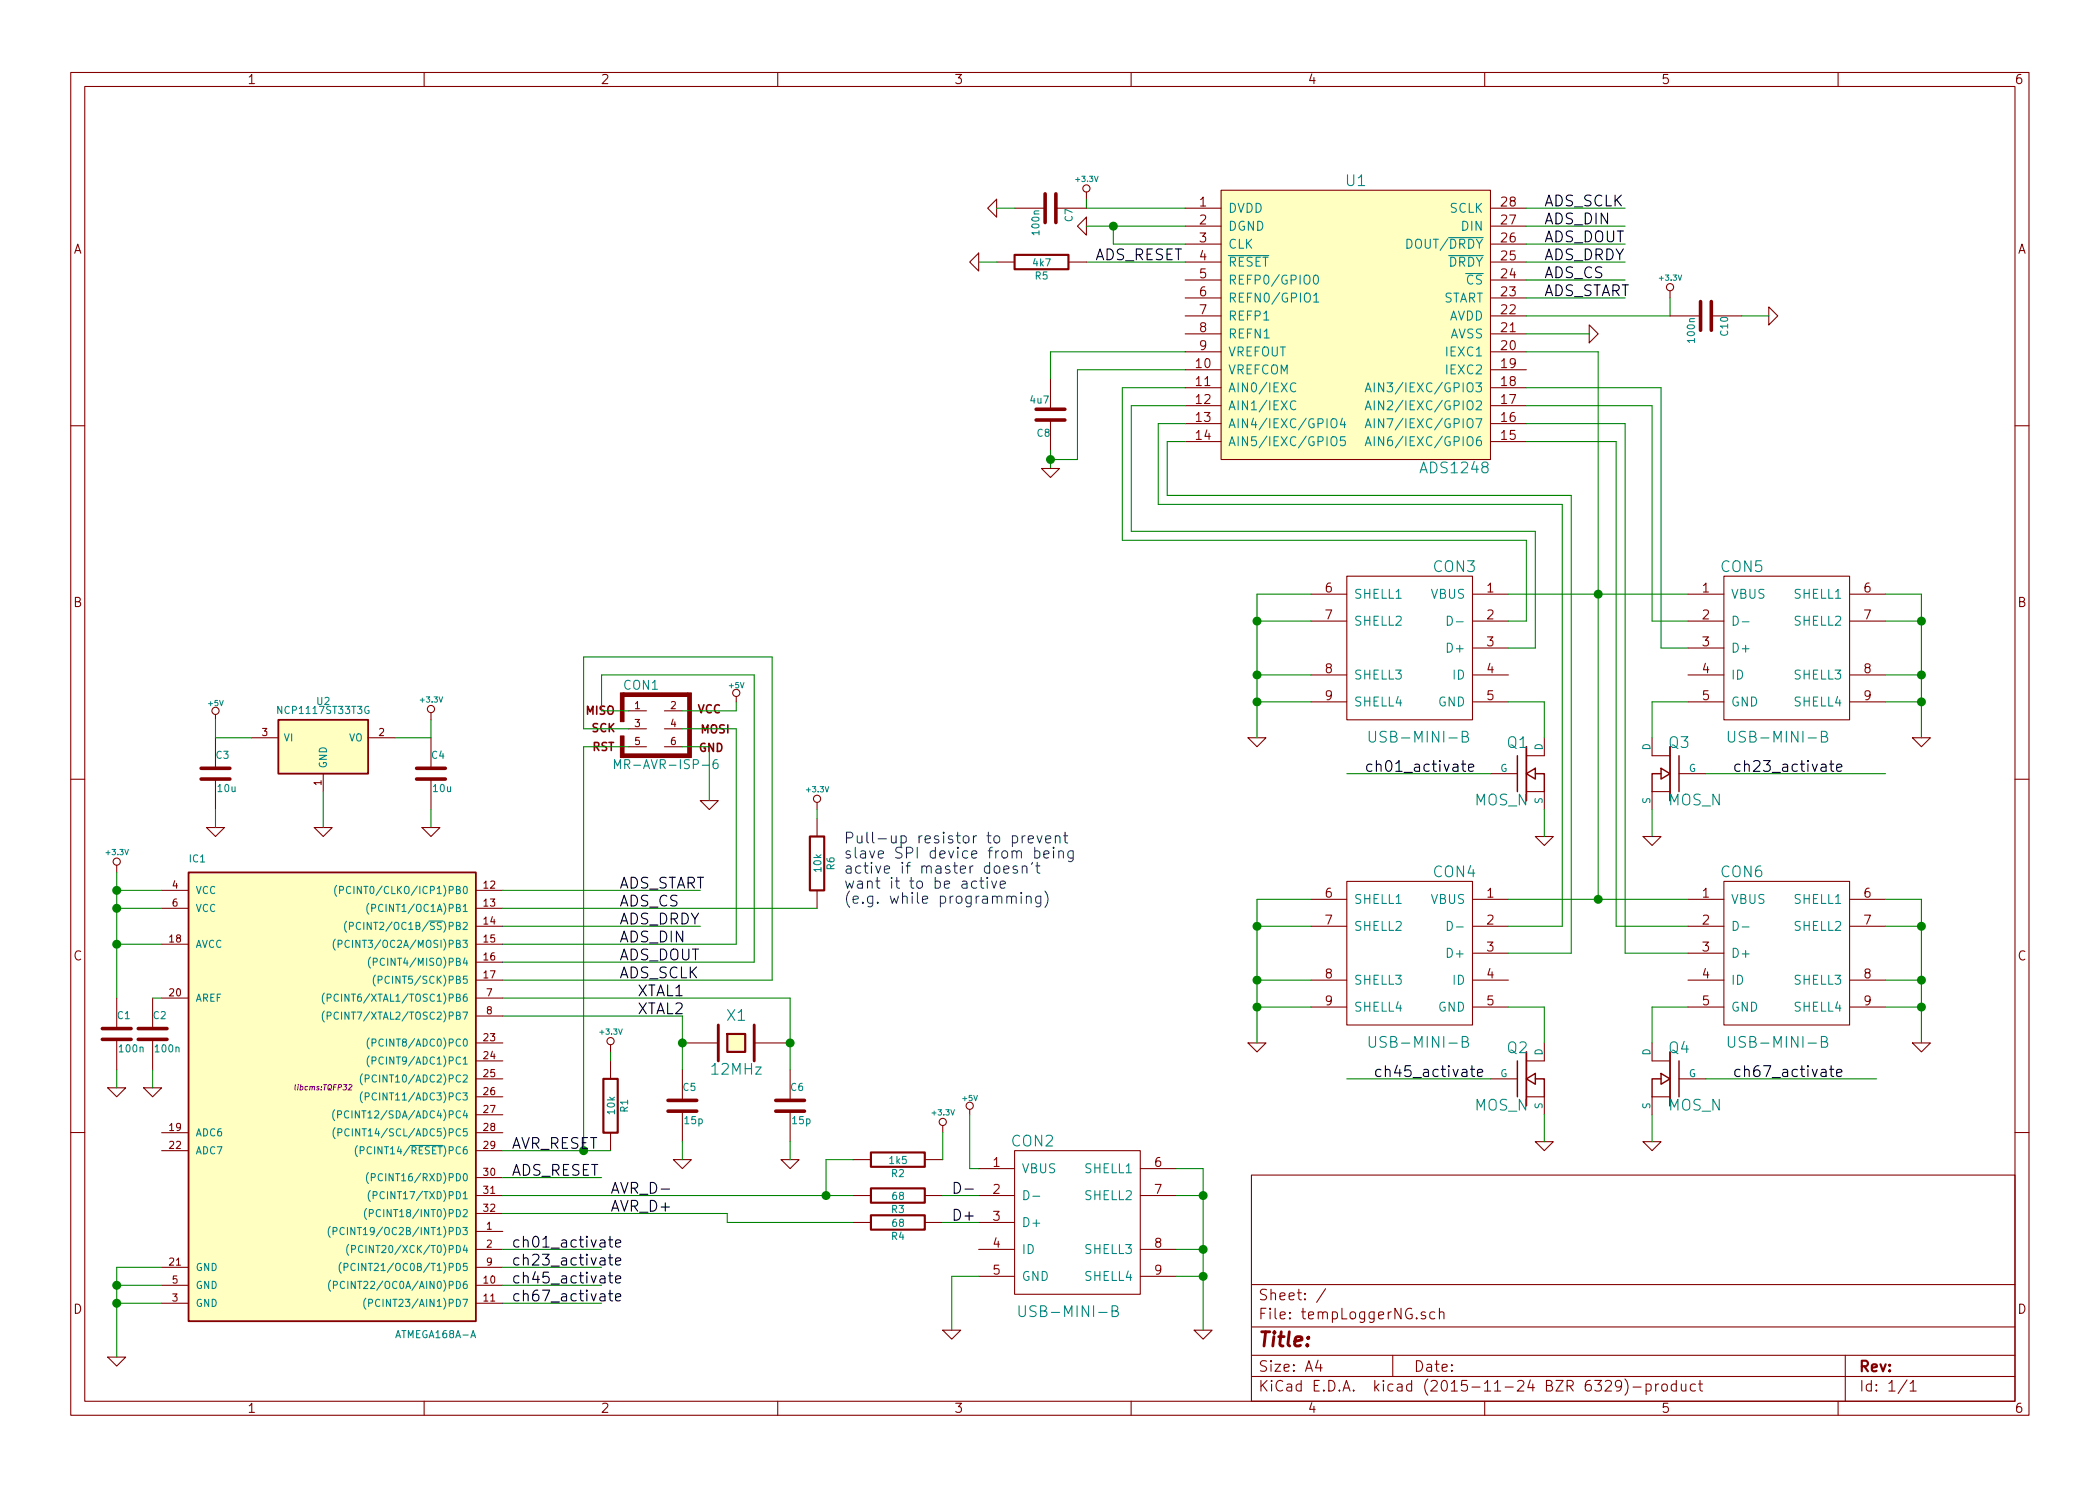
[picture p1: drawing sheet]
EESchema Schematic File Version 2
LIBS:power
LIBS:device
LIBS:transistors
LIBS:conn
LIBS:linear
LIBS:regul
LIBS:74xx
LIBS:cmos4000
LIBS:adc-dac
LIBS:memory
LIBS:xilinx
LIBS:microcontrollers
LIBS:dsp
LIBS:microchip
LIBS:analog_switches
LIBS:motorola
LIBS:texas
LIBS:intel
LIBS:audio
LIBS:interface
LIBS:digital-audio
LIBS:philips
LIBS:display
LIBS:cypress
LIBS:siliconi
LIBS:opto
LIBS:atmel
LIBS:contrib
LIBS:valves
LIBS:localsymbols
LIBS:tempLoggerNG-cache
EELAYER 25 0
EELAYER END
$Descr A4 11693 8268
encoding utf-8
Sheet 1 1
Title ""
Date ""
Rev ""
Comp ""
Comment1 ""
Comment2 ""
Comment3 ""
Comment4 ""
$EndDescr
$Comp
L ATMEGA168A-A IC1
U 1 1
P 1800 6050
F 0 "IC1" H 1050 7300 40  0000 L BNN
F 1 "ATMEGA168A-A" H 2200 4650 40  0000 L BNN
F 2 "libcms:TQFP32" H 1800 6050 30  0000 C CIN
F 3 "" H 1800 6050 60  0000 C CNN
	1    1800 6050
	1    0    0    -1  
$EndComp
$Comp
L ADS1248 U1
U 1 1
P 7600 1750
F 0 "U1" H 7550 2500 60  0000 C CNN
F 1 "ADS1248" H 8100 900 60  0000 C CNN
F 2 "Housings_SSOP:SSOP-28_5.3x10.2mm_Pitch0.65mm" H 7650 850 60  0001 C CNN
F 3 "" H 7650 850 60  0000 C CNN
	1    7600 1750
	1    0    0    -1  
$EndComp
$Comp
L CRYSTAL X1
U 1 1
P 4100 5800
F 0 "X1" H 4100 5950 60  0000 C CNN
F 1 "12MHz" H 4100 5650 60  0000 C CNN
F 2 "Crystals:Crystal_HC49-SD_SMD" H 4100 5800 60  0001 C CNN
F 3 "" H 4100 5800 60  0000 C CNN
	1    4100 5800
	1    0    0    -1  
$EndComp
$Comp
L C C5
U 1 1
P 3800 6150
F 0 "C5" H 3800 6250 40  0000 L CNN
F 1 "15p" H 3806 6065 40  0000 L CNN
F 2 "Capacitors_SMD:C_0805_HandSoldering" H 3838 6000 30  0001 C CNN
F 3 "" H 3800 6150 60  0000 C CNN
	1    3800 6150
	1    0    0    -1  
$EndComp
$Comp
L C C6
U 1 1
P 4400 6150
F 0 "C6" H 4400 6250 40  0000 L CNN
F 1 "15p" H 4406 6065 40  0000 L CNN
F 2 "Capacitors_SMD:C_0805_HandSoldering" H 4438 6000 30  0001 C CNN
F 3 "" H 4400 6150 60  0000 C CNN
	1    4400 6150
	1    0    0    -1  
$EndComp
Wire Wire Line
	2800 5650 3800 5650
Connection ~ 3800 5800
Wire Wire Line
	2800 5550 4400 5550
Connection ~ 4400 5800
$Comp
L GND #PWR01
U 1 1
P 3800 6450
F 0 "#PWR01" H 3800 6450 30  0001 C CNN
F 1 "GND" H 3800 6380 30  0001 C CNN
F 2 "" H 3800 6450 60  0000 C CNN
F 3 "" H 3800 6450 60  0000 C CNN
	1    3800 6450
	1    0    0    -1  
$EndComp
$Comp
L GND #PWR02
U 1 1
P 4400 6450
F 0 "#PWR02" H 4400 6450 30  0001 C CNN
F 1 "GND" H 4400 6380 30  0001 C CNN
F 2 "" H 4400 6450 60  0000 C CNN
F 3 "" H 4400 6450 60  0000 C CNN
	1    4400 6450
	1    0    0    -1  
$EndComp
Wire Wire Line
	3800 6450 3800 6350
Wire Wire Line
	4400 6450 4400 6350
$Comp
L MR-AVR-ISP-6 CON1
U 1 1
P 3650 4050
F 0 "CON1" H 3570 4290 50  0000 C CNN
F 1 "MR-AVR-ISP-6" H 3410 3820 50  0000 L BNN
F 2 "Pin_Headers:Pin_Header_Straight_2x03" V 3130 4090 50  0001 C CNN
F 3 "" H 3650 4050 60  0000 C CNN
	1    3650 4050
	1    0    0    -1  
$EndComp
Wire Wire Line
	2800 5250 4100 5250
Wire Wire Line
	4100 5250 4100 4050
Wire Wire Line
	4100 4050 3800 4050
Wire Wire Line
	3500 3950 3350 3950
Wire Wire Line
	3350 3950 3350 3750
Wire Wire Line
	3350 3750 4200 3750
Wire Wire Line
	4200 3750 4200 5350
Wire Wire Line
	4200 5350 2800 5350
Wire Wire Line
	3500 4050 3250 4050
Wire Wire Line
	3250 4050 3250 3650
Wire Wire Line
	3250 3650 4300 3650
Wire Wire Line
	4300 3650 4300 5450
Wire Wire Line
	4300 5450 2800 5450
$Comp
L +3.3V #PWR03
U 1 1
P 3400 5850
F 0 "#PWR03" H 3400 5810 30  0001 C CNN
F 1 "+3.3V" H 3400 5960 30  0000 C CNN
F 2 "" H 3400 5850 60  0000 C CNN
F 3 "" H 3400 5850 60  0000 C CNN
	1    3400 5850
	1    0    0    -1  
$EndComp
$Comp
L R R1
U 1 1
P 3400 6150
F 0 "R1" V 3480 6150 40  0000 C CNN
F 1 "10k" V 3407 6151 40  0000 C CNN
F 2 "Resistors_SMD:R_0805_HandSoldering" V 3330 6150 30  0001 C CNN
F 3 "" H 3400 6150 30  0000 C CNN
	1    3400 6150
	1    0    0    -1  
$EndComp
Wire Wire Line
	3400 5900 3400 5850
Wire Wire Line
	2800 6400 3400 6400
Wire Wire Line
	3500 4150 3250 4150
Wire Wire Line
	3250 4150 3250 6400
Connection ~ 3250 6400
$Comp
L GND #PWR04
U 1 1
P 3950 4450
F 0 "#PWR04" H 3950 4450 30  0001 C CNN
F 1 "GND" H 3950 4380 30  0001 C CNN
F 2 "" H 3950 4450 60  0000 C CNN
F 3 "" H 3950 4450 60  0000 C CNN
	1    3950 4450
	1    0    0    -1  
$EndComp
Wire Wire Line
	3800 4150 3950 4150
Wire Wire Line
	3950 4150 3950 4450
$Comp
L +5V #PWR05
U 1 1
P 4100 3900
F 0 "#PWR05" H 4100 3990 20  0001 C CNN
F 1 "+5V" H 4100 3990 30  0000 C CNN
F 2 "" H 4100 3900 60  0000 C CNN
F 3 "" H 4100 3900 60  0000 C CNN
	1    4100 3900
	1    0    0    -1  
$EndComp
Wire Wire Line
	3800 3950 4100 3950
Wire Wire Line
	4100 3950 4100 3900
$Comp
L NCP1117ST33T3G U2
U 1 1
P 1800 4150
F 0 "U2" H 1800 4400 40  0000 C CNN
F 1 "NCP1117ST33T3G" H 1800 4350 40  0000 C CNN
F 2 "SMD_Packages:SOT-223" H 1800 4150 60  0001 C CNN
F 3 "" H 1800 4150 60  0000 C CNN
	1    1800 4150
	1    0    0    -1  
$EndComp
$Comp
L +5V #PWR06
U 1 1
P 1200 4000
F 0 "#PWR06" H 1200 4090 20  0001 C CNN
F 1 "+5V" H 1200 4090 30  0000 C CNN
F 2 "" H 1200 4000 60  0000 C CNN
F 3 "" H 1200 4000 60  0000 C CNN
	1    1200 4000
	1    0    0    -1  
$EndComp
$Comp
L +3.3V #PWR07
U 1 1
P 2400 4000
F 0 "#PWR07" H 2400 3960 30  0001 C CNN
F 1 "+3.3V" H 2400 4110 30  0000 C CNN
F 2 "" H 2400 4000 60  0000 C CNN
F 3 "" H 2400 4000 60  0000 C CNN
	1    2400 4000
	1    0    0    -1  
$EndComp
$Comp
L C C3
U 1 1
P 1200 4300
F 0 "C3" H 1200 4400 40  0000 L CNN
F 1 "10u" H 1206 4215 40  0000 L CNN
F 2 "Capacitors_SMD:C_0805_HandSoldering" H 1238 4150 30  0001 C CNN
F 3 "" H 1200 4300 60  0000 C CNN
	1    1200 4300
	1    0    0    -1  
$EndComp
$Comp
L C C4
U 1 1
P 2400 4300
F 0 "C4" H 2400 4400 40  0000 L CNN
F 1 "10u" H 2406 4215 40  0000 L CNN
F 2 "Capacitors_SMD:C_0805_HandSoldering" H 2438 4150 30  0001 C CNN
F 3 "" H 2400 4300 60  0000 C CNN
	1    2400 4300
	1    0    0    -1  
$EndComp
$Comp
L GND #PWR08
U 1 1
P 1200 4600
F 0 "#PWR08" H 1200 4600 30  0001 C CNN
F 1 "GND" H 1200 4530 30  0001 C CNN
F 2 "" H 1200 4600 60  0000 C CNN
F 3 "" H 1200 4600 60  0000 C CNN
	1    1200 4600
	1    0    0    -1  
$EndComp
$Comp
L GND #PWR09
U 1 1
P 1800 4600
F 0 "#PWR09" H 1800 4600 30  0001 C CNN
F 1 "GND" H 1800 4530 30  0001 C CNN
F 2 "" H 1800 4600 60  0000 C CNN
F 3 "" H 1800 4600 60  0000 C CNN
	1    1800 4600
	1    0    0    -1  
$EndComp
$Comp
L GND #PWR010
U 1 1
P 2400 4600
F 0 "#PWR010" H 2400 4600 30  0001 C CNN
F 1 "GND" H 2400 4530 30  0001 C CNN
F 2 "" H 2400 4600 60  0000 C CNN
F 3 "" H 2400 4600 60  0000 C CNN
	1    2400 4600
	1    0    0    -1  
$EndComp
Wire Wire Line
	1800 4600 1800 4400
Wire Wire Line
	1200 4000 1200 4100
Wire Wire Line
	1200 4100 1400 4100
Wire Wire Line
	1200 4600 1200 4500
Wire Wire Line
	2400 4600 2400 4500
Wire Wire Line
	2200 4100 2400 4100
Wire Wire Line
	2400 4100 2400 4000
$Comp
L USB-MINI-B CON2
U 1 1
P 6000 6800
F 0 "CON2" H 5750 7250 60  0000 C CNN
F 1 "USB-MINI-B" H 5950 6300 60  0000 C CNN
F 2 "localfootprints:USB_Mini-B" H 6000 6800 60  0001 C CNN
F 3 "" H 6000 6800 60  0000 C CNN
	1    6000 6800
	1    0    0    -1  
$EndComp
$Comp
L R R4
U 1 1
P 5000 6800
F 0 "R4" V 5080 6800 40  0000 C CNN
F 1 "68" V 5007 6801 40  0000 C CNN
F 2 "Resistors_SMD:R_0805_HandSoldering" V 4930 6800 30  0001 C CNN
F 3 "" H 5000 6800 30  0000 C CNN
	1    5000 6800
	0    1    1    0   
$EndComp
$Comp
L R R3
U 1 1
P 5000 6650
F 0 "R3" V 5080 6650 40  0000 C CNN
F 1 "68" V 5007 6651 40  0000 C CNN
F 2 "Resistors_SMD:R_0805_HandSoldering" V 4930 6650 30  0001 C CNN
F 3 "" H 5000 6650 30  0000 C CNN
	1    5000 6650
	0    1    1    0   
$EndComp
Wire Wire Line
	4050 6800 4750 6800
Wire Wire Line
	2800 6650 4750 6650
Wire Wire Line
	5250 6650 5450 6650
Wire Wire Line
	5250 6800 5450 6800
$Comp
L +5V #PWR011
U 1 1
P 5400 6200
F 0 "#PWR011" H 5400 6290 20  0001 C CNN
F 1 "+5V" H 5400 6290 30  0000 C CNN
F 2 "" H 5400 6200 60  0000 C CNN
F 3 "" H 5400 6200 60  0000 C CNN
	1    5400 6200
	1    0    0    -1  
$EndComp
Wire Wire Line
	5450 6500 5400 6500
Wire Wire Line
	5400 6500 5400 6200
$Comp
L +3.3V #PWR012
U 1 1
P 5250 6300
F 0 "#PWR012" H 5250 6260 30  0001 C CNN
F 1 "+3.3V" H 5250 6410 30  0000 C CNN
F 2 "" H 5250 6300 60  0000 C CNN
F 3 "" H 5250 6300 60  0000 C CNN
	1    5250 6300
	1    0    0    -1  
$EndComp
$Comp
L R R2
U 1 1
P 5000 6450
F 0 "R2" V 5080 6450 40  0000 C CNN
F 1 "1k5" V 5007 6451 40  0000 C CNN
F 2 "Resistors_SMD:R_0805_HandSoldering" V 4930 6450 30  0001 C CNN
F 3 "" H 5000 6450 30  0000 C CNN
	1    5000 6450
	0    1    1    0   
$EndComp
Wire Wire Line
	5250 6450 5250 6300
Wire Wire Line
	4600 6650 4600 6450
Connection ~ 4600 6650
$Comp
L GND #PWR013
U 1 1
P 6700 7400
F 0 "#PWR013" H 6700 7400 30  0001 C CNN
F 1 "GND" H 6700 7330 30  0001 C CNN
F 2 "" H 6700 7400 60  0000 C CNN
F 3 "" H 6700 7400 60  0000 C CNN
	1    6700 7400
	1    0    0    -1  
$EndComp
$Comp
L GND #PWR014
U 1 1
P 5300 7400
F 0 "#PWR014" H 5300 7400 30  0001 C CNN
F 1 "GND" H 5300 7330 30  0001 C CNN
F 2 "" H 5300 7400 60  0000 C CNN
F 3 "" H 5300 7400 60  0000 C CNN
	1    5300 7400
	1    0    0    -1  
$EndComp
Wire Wire Line
	5300 7400 5300 7100
Wire Wire Line
	5300 7100 5450 7100
Wire Wire Line
	6700 6500 6700 7400
Wire Wire Line
	6700 6500 6550 6500
Wire Wire Line
	6550 6650 6700 6650
Connection ~ 6700 6650
Wire Wire Line
	6550 6950 6700 6950
Connection ~ 6700 6950
Wire Wire Line
	6550 7100 6700 7100
Connection ~ 6700 7100
$Comp
L GND #PWR015
U 1 1
P 650 7550
F 0 "#PWR015" H 650 7550 30  0001 C CNN
F 1 "GND" H 650 7480 30  0001 C CNN
F 2 "" H 650 7550 60  0000 C CNN
F 3 "" H 650 7550 60  0000 C CNN
	1    650  7550
	1    0    0    -1  
$EndComp
Wire Wire Line
	650  7050 650  7550
Wire Wire Line
	650  7050 900  7050
Wire Wire Line
	650  7150 900  7150
Connection ~ 650  7150
Wire Wire Line
	650  7250 900  7250
Connection ~ 650  7250
$Comp
L +3.3V #PWR016
U 1 1
P 650 4850
F 0 "#PWR016" H 650 4810 30  0001 C CNN
F 1 "+3.3V" H 650 4960 30  0000 C CNN
F 2 "" H 650 4850 60  0000 C CNN
F 3 "" H 650 4850 60  0000 C CNN
	1    650  4850
	1    0    0    -1  
$EndComp
Wire Wire Line
	650  5050 900  5050
Wire Wire Line
	650  4850 650  5550
Wire Wire Line
	900  4950 650  4950
Connection ~ 650  5050
Wire Wire Line
	650  5250 900  5250
$Comp
L GND #PWR017
U 1 1
P 650 6050
F 0 "#PWR017" H 650 6050 30  0001 C CNN
F 1 "GND" H 650 5980 30  0001 C CNN
F 2 "" H 650 6050 60  0000 C CNN
F 3 "" H 650 6050 60  0000 C CNN
	1    650  6050
	1    0    0    -1  
$EndComp
$Comp
L GND #PWR018
U 1 1
P 850 6050
F 0 "#PWR018" H 850 6050 30  0001 C CNN
F 1 "GND" H 850 5980 30  0001 C CNN
F 2 "" H 850 6050 60  0000 C CNN
F 3 "" H 850 6050 60  0000 C CNN
	1    850  6050
	1    0    0    -1  
$EndComp
$Comp
L C C2
U 1 1
P 850 5750
F 0 "C2" H 850 5850 40  0000 L CNN
F 1 "100n" H 856 5665 40  0000 L CNN
F 2 "Capacitors_SMD:C_0805_HandSoldering" H 888 5600 30  0001 C CNN
F 3 "" H 850 5750 60  0000 C CNN
	1    850  5750
	1    0    0    -1  
$EndComp
$Comp
L C C1
U 1 1
P 650 5750
F 0 "C1" H 650 5850 40  0000 L CNN
F 1 "100n" H 656 5665 40  0000 L CNN
F 2 "Capacitors_SMD:C_0805_HandSoldering" H 688 5600 30  0001 C CNN
F 3 "" H 650 5750 60  0000 C CNN
	1    650  5750
	1    0    0    -1  
$EndComp
Wire Wire Line
	850  6050 850  5950
Wire Wire Line
	650  6050 650  5950
Connection ~ 650  5250
Wire Wire Line
	850  5550 900  5550
Wire Wire Line
	3800 5650 3800 5950
Wire Wire Line
	4400 5550 4400 5950
Wire Wire Line
	4600 6450 4750 6450
Connection ~ 650  4950
Wire Wire Line
	8500 1650 9050 1650
Text Label 8600 1650 0    60   ~ 0
ADS_START
Text Label 6100 1450 0    60   ~ 0
ADS_RESET
Wire Wire Line
	6600 1450 6050 1450
Wire Wire Line
	2800 6750 4050 6750
Wire Wire Line
	4050 6750 4050 6800
$Comp
L +3.3V #PWR019
U 1 1
P 6050 1100
F 0 "#PWR019" H 6050 1060 30  0001 C CNN
F 1 "+3.3V" H 6050 1210 30  0000 C CNN
F 2 "" H 6050 1100 60  0000 C CNN
F 3 "" H 6050 1100 60  0000 C CNN
	1    6050 1100
	1    0    0    -1  
$EndComp
Wire Wire Line
	6600 1150 6050 1150
Wire Wire Line
	6050 1150 6050 1100
$Comp
L GND #PWR020
U 1 1
P 6050 1250
F 0 "#PWR020" H 6050 1250 30  0001 C CNN
F 1 "GND" H 6050 1180 30  0001 C CNN
F 2 "" H 6050 1250 60  0000 C CNN
F 3 "" H 6050 1250 60  0000 C CNN
	1    6050 1250
	0    1    1    0   
$EndComp
Wire Wire Line
	6600 1250 6050 1250
$Comp
L +3.3V #PWR021
U 1 1
P 9300 1650
F 0 "#PWR021" H 9300 1610 30  0001 C CNN
F 1 "+3.3V" H 9300 1760 30  0000 C CNN
F 2 "" H 9300 1650 60  0000 C CNN
F 3 "" H 9300 1650 60  0000 C CNN
	1    9300 1650
	1    0    0    -1  
$EndComp
Wire Wire Line
	8500 1750 9300 1750
Wire Wire Line
	9300 1750 9300 1650
$Comp
L GND #PWR022
U 1 1
P 8850 1850
F 0 "#PWR022" H 8850 1850 30  0001 C CNN
F 1 "GND" H 8850 1780 30  0001 C CNN
F 2 "" H 8850 1850 60  0000 C CNN
F 3 "" H 8850 1850 60  0000 C CNN
	1    8850 1850
	0    -1   -1   0   
$EndComp
Wire Wire Line
	8850 1850 8500 1850
$Comp
L C C10
U 1 1
P 9500 1750
F 0 "C10" H 9500 1850 40  0000 L CNN
F 1 "100n" H 9506 1665 40  0000 L CNN
F 2 "Capacitors_SMD:C_0805_HandSoldering" H 9538 1600 30  0001 C CNN
F 3 "" H 9500 1750 60  0000 C CNN
	1    9500 1750
	0    1    1    0   
$EndComp
$Comp
L GND #PWR023
U 1 1
P 9850 1750
F 0 "#PWR023" H 9850 1750 30  0001 C CNN
F 1 "GND" H 9850 1680 30  0001 C CNN
F 2 "" H 9850 1750 60  0000 C CNN
F 3 "" H 9850 1750 60  0000 C CNN
	1    9850 1750
	0    -1   -1   0   
$EndComp
Wire Wire Line
	9700 1750 9850 1750
$Comp
L C C7
U 1 1
P 5850 1150
F 0 "C7" H 5850 1250 40  0000 L CNN
F 1 "100n" H 5856 1065 40  0000 L CNN
F 2 "Capacitors_SMD:C_0805_HandSoldering" H 5888 1000 30  0001 C CNN
F 3 "" H 5850 1150 60  0000 C CNN
	1    5850 1150
	0    1    1    0   
$EndComp
$Comp
L GND #PWR024
U 1 1
P 5550 1150
F 0 "#PWR024" H 5550 1150 30  0001 C CNN
F 1 "GND" H 5550 1080 30  0001 C CNN
F 2 "" H 5550 1150 60  0000 C CNN
F 3 "" H 5550 1150 60  0000 C CNN
	1    5550 1150
	0    1    1    0   
$EndComp
Wire Wire Line
	5650 1150 5550 1150
$Comp
L GND #PWR025
U 1 1
P 5450 1450
F 0 "#PWR025" H 5450 1450 30  0001 C CNN
F 1 "GND" H 5450 1380 30  0001 C CNN
F 2 "" H 5450 1450 60  0000 C CNN
F 3 "" H 5450 1450 60  0000 C CNN
	1    5450 1450
	0    1    1    0   
$EndComp
$Comp
L R R5
U 1 1
P 5800 1450
F 0 "R5" V 5880 1450 40  0000 C CNN
F 1 "4k7" V 5807 1451 40  0000 C CNN
F 2 "Resistors_SMD:R_0805_HandSoldering" V 5730 1450 30  0001 C CNN
F 3 "" H 5800 1450 30  0000 C CNN
	1    5800 1450
	0    1    1    0   
$EndComp
Wire Wire Line
	5450 1450 5550 1450
Text Label 3400 6650 0    60   ~ 0
AVR_D-
Text Label 3400 6750 0    60   ~ 0
AVR_D+
Text Label 5300 6650 0    60   ~ 0
D-
Text Label 5300 6800 0    60   ~ 0
D+
Text Label 2850 6400 0    60   ~ 0
AVR_RESET
Text Label 3550 5550 0    60   ~ 0
XTAL1
Text Label 3550 5650 0    60   ~ 0
XTAL2
Wire Wire Line
	8500 1550 9050 1550
Text Label 8600 1550 0    60   ~ 0
ADS_CS
Wire Wire Line
	2800 4950 3900 4950
Wire Wire Line
	2800 5050 4550 5050
Wire Wire Line
	2800 5150 3900 5150
Text Label 3450 5050 0    60   ~ 0
ADS_CS
Text Label 3450 4950 0    60   ~ 0
ADS_START
Wire Wire Line
	6600 1350 6200 1350
Text Label 8600 1150 0    60   ~ 0
ADS_SCLK
Wire Wire Line
	8500 1250 9050 1250
Wire Wire Line
	8500 1350 9050 1350
Wire Wire Line
	8500 1450 9050 1450
Text Label 8600 1450 0    60   ~ 0
ADS_DRDY
Text Label 8600 1350 0    60   ~ 0
ADS_DOUT
Text Label 8600 1250 0    60   ~ 0
ADS_DIN
Text Label 3450 5250 0    60   ~ 0
ADS_DIN
Text Label 3450 5350 0    60   ~ 0
ADS_DOUT
Text Label 3450 5150 0    60   ~ 0
ADS_DRDY
$Comp
L USB-MINI-B CON5
U 1 1
P 9950 3600
F 0 "CON5" H 9700 4050 60  0000 C CNN
F 1 "USB-MINI-B" H 9900 3100 60  0000 C CNN
F 2 "localfootprints:USB_Mini-B" H 9950 3600 60  0001 C CNN
F 3 "" H 9950 3600 60  0000 C CNN
	1    9950 3600
	1    0    0    -1  
$EndComp
Wire Wire Line
	8500 1950 8900 1950
$Comp
L USB-MINI-B CON6
U 1 1
P 9950 5300
F 0 "CON6" H 9700 5750 60  0000 C CNN
F 1 "USB-MINI-B" H 9900 4800 60  0000 C CNN
F 2 "localfootprints:USB_Mini-B" H 9950 5300 60  0001 C CNN
F 3 "" H 9950 5300 60  0000 C CNN
	1    9950 5300
	1    0    0    -1  
$EndComp
$Comp
L USB-MINI-B CON3
U 1 1
P 7850 3600
F 0 "CON3" H 7600 4050 60  0000 C CNN
F 1 "USB-MINI-B" H 7800 3100 60  0000 C CNN
F 2 "localfootprints:USB_Mini-B" H 7850 3600 60  0001 C CNN
F 3 "" H 7850 3600 60  0000 C CNN
	1    7850 3600
	-1   0    0    -1  
$EndComp
$Comp
L USB-MINI-B CON4
U 1 1
P 7850 5300
F 0 "CON4" H 7600 5750 60  0000 C CNN
F 1 "USB-MINI-B" H 7800 4800 60  0000 C CNN
F 2 "localfootprints:USB_Mini-B" H 7850 5300 60  0001 C CNN
F 3 "" H 7850 5300 60  0000 C CNN
	1    7850 5300
	-1   0    0    -1  
$EndComp
Wire Wire Line
	8400 3300 9400 3300
Connection ~ 8900 3300
Wire Wire Line
	8400 5000 9400 5000
Connection ~ 8900 5000
$Comp
L MOS_N Q1
U 1 1
P 8500 4300
F 0 "Q1" H 8510 4470 60  0000 R CNN
F 1 "MOS_N" H 8510 4150 60  0000 R CNN
F 2 "localfootprints:SOT-23_GSD_Handsoldering" H 8500 4300 60  0001 C CNN
F 3 "" H 8500 4300 60  0000 C CNN
	1    8500 4300
	1    0    0    -1  
$EndComp
$Comp
L MOS_N Q2
U 1 1
P 8500 6000
F 0 "Q2" H 8510 6170 60  0000 R CNN
F 1 "MOS_N" H 8510 5850 60  0000 R CNN
F 2 "localfootprints:SOT-23_GSD_Handsoldering" H 8500 6000 60  0001 C CNN
F 3 "" H 8500 6000 60  0000 C CNN
	1    8500 6000
	1    0    0    -1  
$EndComp
$Comp
L MOS_N Q4
U 1 1
P 9300 6000
F 0 "Q4" H 9310 6170 60  0000 R CNN
F 1 "MOS_N" H 9310 5850 60  0000 R CNN
F 2 "localfootprints:SOT-23_GSD_Handsoldering" H 9300 6000 60  0001 C CNN
F 3 "" H 9300 6000 60  0000 C CNN
	1    9300 6000
	-1   0    0    -1  
$EndComp
$Comp
L MOS_N Q3
U 1 1
P 9300 4300
F 0 "Q3" H 9310 4470 60  0000 R CNN
F 1 "MOS_N" H 9310 4150 60  0000 R CNN
F 2 "localfootprints:SOT-23_GSD_Handsoldering" H 9300 4300 60  0001 C CNN
F 3 "" H 9300 4300 60  0000 C CNN
	1    9300 4300
	-1   0    0    -1  
$EndComp
$Comp
L GND #PWR026
U 1 1
P 8600 4650
F 0 "#PWR026" H 8600 4650 30  0001 C CNN
F 1 "GND" H 8600 4580 30  0001 C CNN
F 2 "" H 8600 4650 60  0000 C CNN
F 3 "" H 8600 4650 60  0000 C CNN
	1    8600 4650
	1    0    0    -1  
$EndComp
$Comp
L GND #PWR027
U 1 1
P 9200 4650
F 0 "#PWR027" H 9200 4650 30  0001 C CNN
F 1 "GND" H 9200 4580 30  0001 C CNN
F 2 "" H 9200 4650 60  0000 C CNN
F 3 "" H 9200 4650 60  0000 C CNN
	1    9200 4650
	1    0    0    -1  
$EndComp
$Comp
L GND #PWR028
U 1 1
P 9200 6350
F 0 "#PWR028" H 9200 6350 30  0001 C CNN
F 1 "GND" H 9200 6280 30  0001 C CNN
F 2 "" H 9200 6350 60  0000 C CNN
F 3 "" H 9200 6350 60  0000 C CNN
	1    9200 6350
	1    0    0    -1  
$EndComp
$Comp
L GND #PWR029
U 1 1
P 8600 6350
F 0 "#PWR029" H 8600 6350 30  0001 C CNN
F 1 "GND" H 8600 6280 30  0001 C CNN
F 2 "" H 8600 6350 60  0000 C CNN
F 3 "" H 8600 6350 60  0000 C CNN
	1    8600 6350
	1    0    0    -1  
$EndComp
Wire Wire Line
	8600 6350 8600 6200
Wire Wire Line
	9200 6350 9200 6200
Wire Wire Line
	9200 5800 9200 5600
Wire Wire Line
	9200 5600 9400 5600
Wire Wire Line
	8600 5800 8600 5600
Wire Wire Line
	8600 5600 8400 5600
Wire Wire Line
	8600 4650 8600 4500
Wire Wire Line
	9200 4650 9200 4500
Wire Wire Line
	9200 4100 9200 3900
Wire Wire Line
	9200 3900 9400 3900
Wire Wire Line
	8600 4100 8600 3900
Wire Wire Line
	8600 3900 8400 3900
Wire Wire Line
	8400 3450 8500 3450
Wire Wire Line
	8500 3450 8500 3000
Wire Wire Line
	8500 3000 6250 3000
Wire Wire Line
	6250 3000 6250 2150
Wire Wire Line
	6250 2150 6600 2150
Wire Wire Line
	8400 3600 8550 3600
Wire Wire Line
	8550 3600 8550 2950
Wire Wire Line
	8550 2950 6300 2950
Wire Wire Line
	6300 2950 6300 2250
Wire Wire Line
	6300 2250 6600 2250
Wire Wire Line
	8400 5150 8700 5150
Wire Wire Line
	8700 5150 8700 2800
Wire Wire Line
	8700 2800 6450 2800
Wire Wire Line
	6450 2800 6450 2350
Wire Wire Line
	6450 2350 6600 2350
Wire Wire Line
	8400 5300 8750 5300
Wire Wire Line
	8750 5300 8750 2750
Wire Wire Line
	8750 2750 6500 2750
Wire Wire Line
	6500 2750 6500 2450
Wire Wire Line
	6500 2450 6600 2450
Wire Wire Line
	9400 3450 9200 3450
Wire Wire Line
	9200 3450 9200 2250
Wire Wire Line
	9200 2250 8500 2250
Wire Wire Line
	9400 3600 9250 3600
Wire Wire Line
	9250 3600 9250 2150
Wire Wire Line
	9250 2150 8500 2150
Wire Wire Line
	9400 5150 9000 5150
Wire Wire Line
	9000 5150 9000 2450
Wire Wire Line
	9000 2450 8500 2450
Wire Wire Line
	8500 2350 9050 2350
Wire Wire Line
	9050 2350 9050 5300
Wire Wire Line
	9050 5300 9400 5300
$Comp
L GND #PWR030
U 1 1
P 7000 4100
F 0 "#PWR030" H 7000 4100 30  0001 C CNN
F 1 "GND" H 7000 4030 30  0001 C CNN
F 2 "" H 7000 4100 60  0000 C CNN
F 3 "" H 7000 4100 60  0000 C CNN
	1    7000 4100
	1    0    0    -1  
$EndComp
Wire Wire Line
	7000 3300 7000 4100
Wire Wire Line
	7000 3300 7300 3300
Wire Wire Line
	7300 3450 7000 3450
Connection ~ 7000 3450
Wire Wire Line
	7300 3750 7000 3750
Connection ~ 7000 3750
Wire Wire Line
	7300 3900 7000 3900
Connection ~ 7000 3900
$Comp
L GND #PWR031
U 1 1
P 10700 4100
F 0 "#PWR031" H 10700 4100 30  0001 C CNN
F 1 "GND" H 10700 4030 30  0001 C CNN
F 2 "" H 10700 4100 60  0000 C CNN
F 3 "" H 10700 4100 60  0000 C CNN
	1    10700 4100
	1    0    0    -1  
$EndComp
Wire Wire Line
	10700 3300 10700 4100
Wire Wire Line
	10700 3300 10500 3300
Wire Wire Line
	10500 3450 10700 3450
Connection ~ 10700 3450
Wire Wire Line
	10500 3750 10700 3750
Connection ~ 10700 3750
Wire Wire Line
	10500 3900 10700 3900
Connection ~ 10700 3900
$Comp
L GND #PWR032
U 1 1
P 10700 5800
F 0 "#PWR032" H 10700 5800 30  0001 C CNN
F 1 "GND" H 10700 5730 30  0001 C CNN
F 2 "" H 10700 5800 60  0000 C CNN
F 3 "" H 10700 5800 60  0000 C CNN
	1    10700 5800
	1    0    0    -1  
$EndComp
Wire Wire Line
	10700 5000 10700 5800
Wire Wire Line
	10700 5000 10500 5000
Wire Wire Line
	10500 5150 10700 5150
Connection ~ 10700 5150
Wire Wire Line
	10500 5450 10700 5450
Connection ~ 10700 5450
Wire Wire Line
	10500 5600 10700 5600
Connection ~ 10700 5600
$Comp
L GND #PWR033
U 1 1
P 7000 5800
F 0 "#PWR033" H 7000 5800 30  0001 C CNN
F 1 "GND" H 7000 5730 30  0001 C CNN
F 2 "" H 7000 5800 60  0000 C CNN
F 3 "" H 7000 5800 60  0000 C CNN
	1    7000 5800
	1    0    0    -1  
$EndComp
Wire Wire Line
	7000 5000 7000 5800
Wire Wire Line
	7000 5000 7300 5000
Wire Wire Line
	7300 5150 7000 5150
Connection ~ 7000 5150
Wire Wire Line
	7300 5450 7000 5450
Connection ~ 7000 5450
Wire Wire Line
	7300 5600 7000 5600
Connection ~ 7000 5600
Wire Wire Line
	8500 1150 9050 1150
Text Label 3450 5450 0    60   ~ 0
ADS_SCLK
$Comp
L C C8
U 1 1
P 5850 2300
F 0 "C8" H 5850 2400 40  0000 L CNN
F 1 "4u7" H 5856 2215 40  0000 L CNN
F 2 "Capacitors_SMD:C_0805_HandSoldering" H 5888 2150 30  0001 C CNN
F 3 "" H 5850 2300 60  0000 C CNN
	1    5850 2300
	-1   0    0    1   
$EndComp
Wire Wire Line
	5850 1950 6600 1950
Wire Wire Line
	5850 1950 5850 2100
Wire Wire Line
	6000 2050 6600 2050
Wire Wire Line
	5850 2500 5850 2600
Wire Wire Line
	5850 2550 6000 2550
Wire Wire Line
	6000 2550 6000 2050
Connection ~ 5850 2550
$Comp
L GND #PWR034
U 1 1
P 5850 2600
F 0 "#PWR034" H 5850 2600 30  0001 C CNN
F 1 "GND" H 5850 2530 30  0001 C CNN
F 2 "" H 5850 2600 60  0000 C CNN
F 3 "" H 5850 2600 60  0000 C CNN
	1    5850 2600
	1    0    0    -1  
$EndComp
Wire Wire Line
	6200 1350 6200 1250
Connection ~ 6200 1250
Wire Wire Line
	8300 4300 7500 4300
Wire Wire Line
	9500 4300 10500 4300
Wire Wire Line
	8300 6000 7500 6000
Wire Wire Line
	9500 6000 10450 6000
Text Label 7600 4300 0    60   ~ 0
ch01_activate
Text Label 9650 4300 0    60   ~ 0
ch23_activate
Text Label 7650 6000 0    60   ~ 0
ch45_activate
Text Label 9650 6000 0    60   ~ 0
ch67_activate
Wire Wire Line
	8900 1950 8900 5000
Text Label 2850 6550 0    60   ~ 0
ADS_RESET
Wire Wire Line
	2800 6550 3350 6550
Wire Wire Line
	2800 7250 3350 7250
Wire Wire Line
	2800 7150 3350 7150
Wire Wire Line
	2800 7050 3350 7050
Wire Wire Line
	2800 6950 3350 6950
Text Label 2850 6950 0    60   ~ 0
ch01_activate
Text Label 2850 7150 0    60   ~ 0
ch45_activate
Text Label 2850 7050 0    60   ~ 0
ch23_activate
Text Label 2850 7250 0    60   ~ 0
ch67_activate
$Comp
L R R6
U 1 1
P 4550 4800
F 0 "R6" V 4630 4800 40  0000 C CNN
F 1 "10k" V 4557 4801 40  0000 C CNN
F 2 "Resistors_SMD:R_0805_HandSoldering" V 4480 4800 30  0001 C CNN
F 3 "" H 4550 4800 30  0000 C CNN
	1    4550 4800
	1    0    0    -1  
$EndComp
$Comp
L +3.3V #PWR035
U 1 1
P 4550 4500
F 0 "#PWR035" H 4550 4460 30  0001 C CNN
F 1 "+3.3V" H 4550 4610 30  0000 C CNN
F 2 "" H 4550 4500 60  0000 C CNN
F 3 "" H 4550 4500 60  0000 C CNN
	1    4550 4500
	1    0    0    -1  
$EndComp
Wire Wire Line
	4550 4550 4550 4500
Text Notes 4700 5025 0    60   ~ 0
Pull-up resistor to prevent \nslave SPI device from being\nactive if master doesn't\nwant it to be active \n(e.g. while programming)
$EndSCHEMATC
